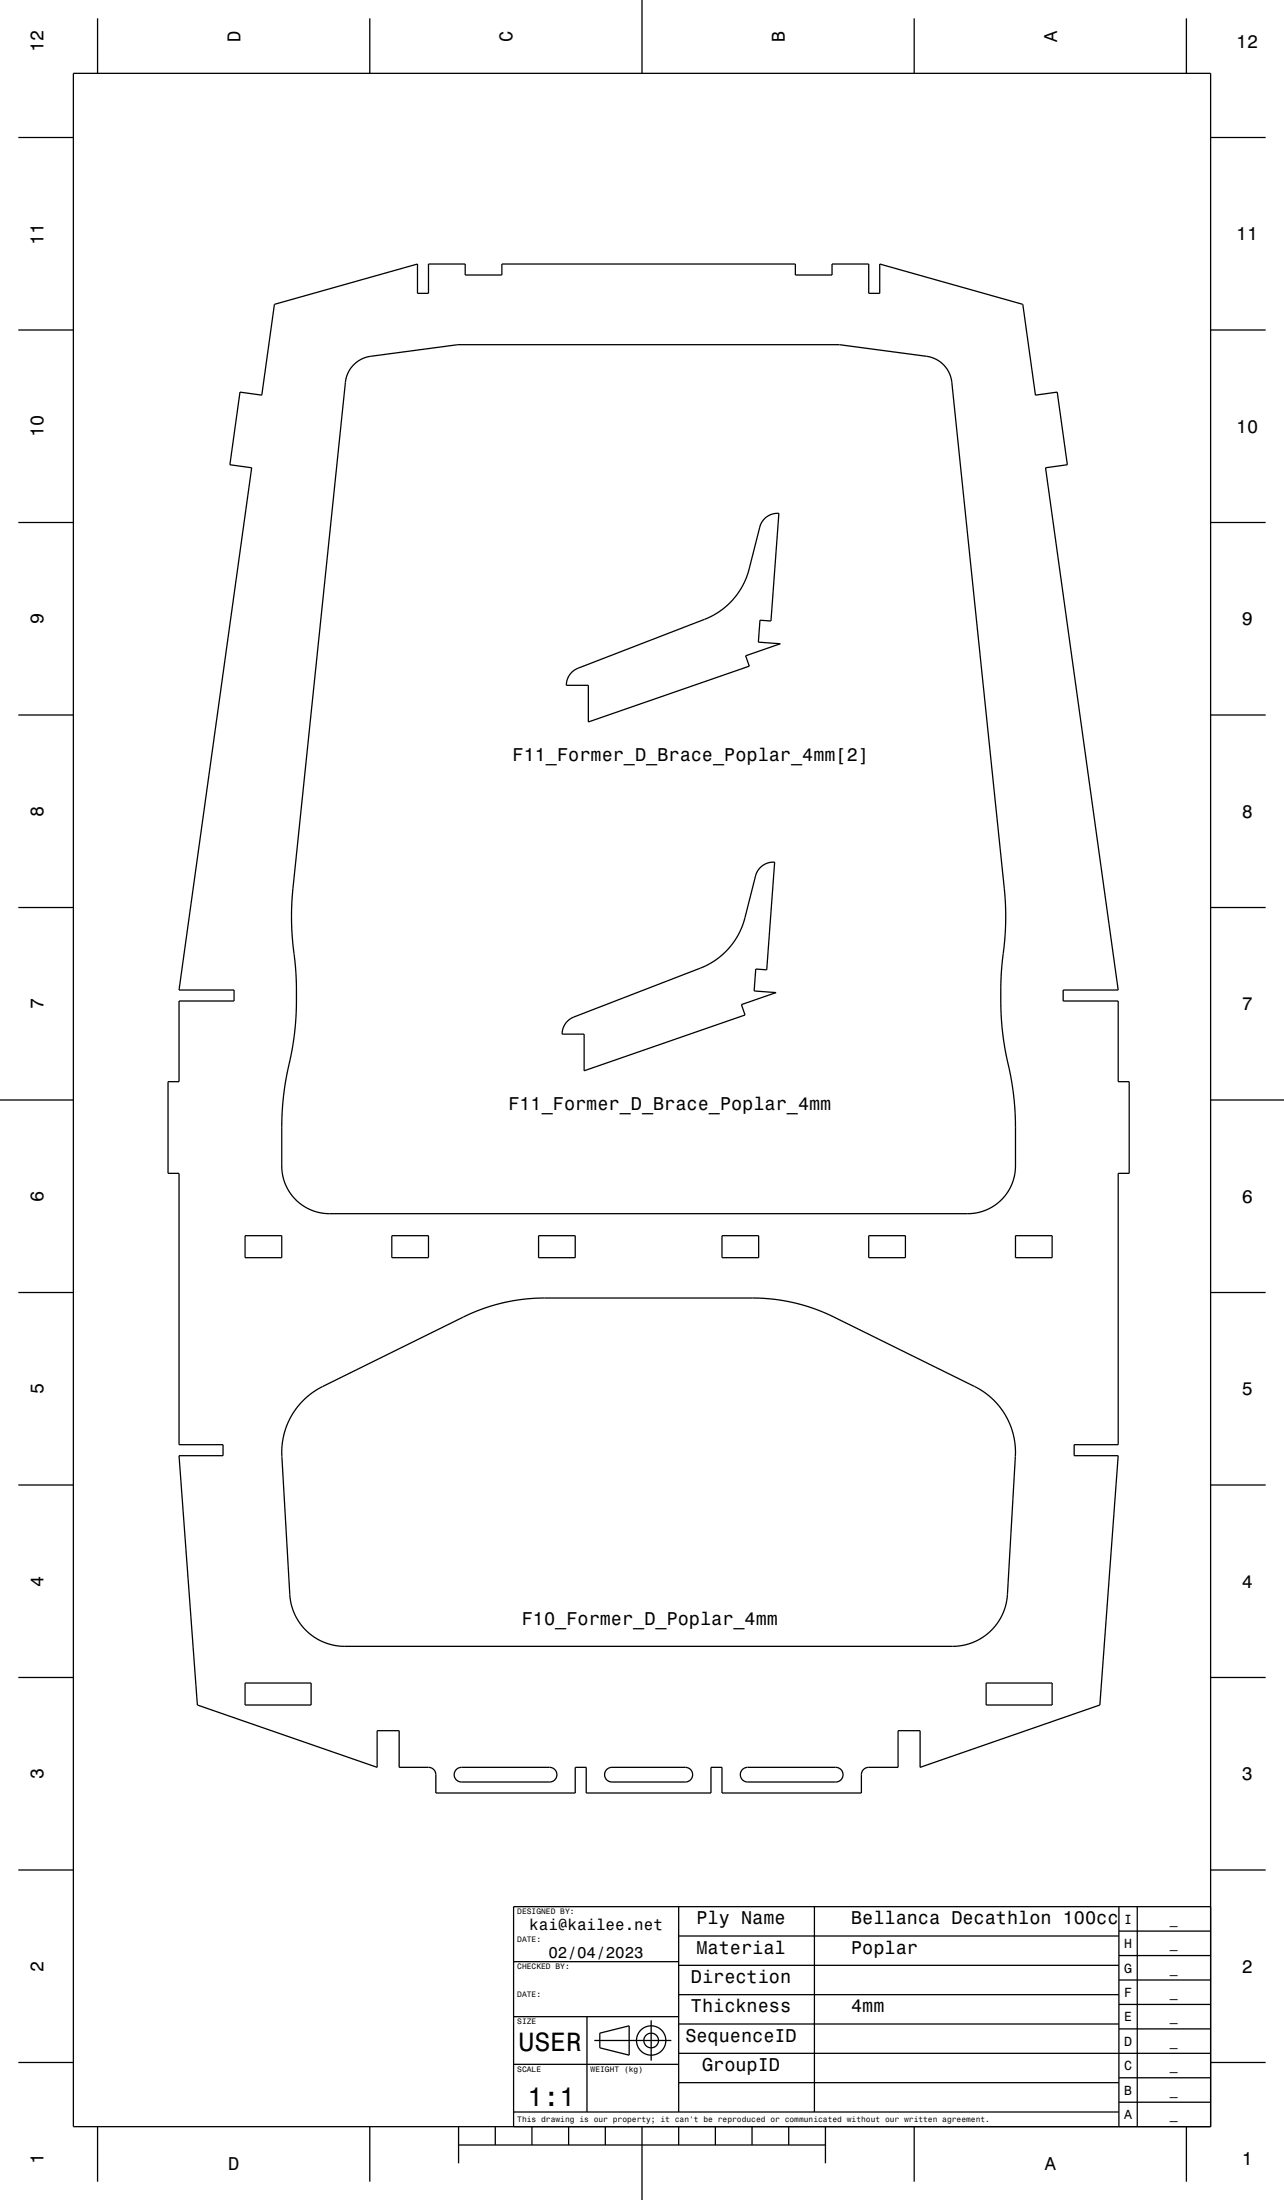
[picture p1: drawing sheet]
<svg xmlns="http://www.w3.org/2000/svg" width="350mm" height="600mm" viewBox="0 0 350 600" stroke-linecap="round" stroke-linejoin="round" font-family="sans-serif">
<g fill="none" stroke="#000" stroke-width=".35">
<path d="M26.6 5v15M100.8 5v15M175 0v20M249.2 5v15M323.4 5v15M5 37.5h15M20 20h310v560h-310zM330 37.5h15M5 90h15M74.8 83l39-11v8h3v-8h10v3h10v-3h80v3h10v-3h10v8h3v-8l39 11 3.4 24.8 6-.9 2.7 19.8-5.9 .9 19.8 142.4h-15v3h15v22h3v25h-3v74h-12v3h12l-5 68-49 17v-10h-6v10h-8a2 2 0 0 0-2 2v5h-38v-7h-3v7h-34v-7h-3v7h-38v-5a2 2 0 0 0-2-2h-8v-10h-6v10l-49-17-5-68h12v-3h-12v-74h-3v-25h3v-22h15v-3h-15l19.8-142.4-5.9-.9 2.7-19.8 6 .9zM96.4 99.5a8 8 0 0 1 4.7-2.3l23.7-3.2h104l23.9 3.2a8 8 0 0 1 6.8 7.1l14.5 140.7 .1 7.5-1.2 13.7v10.3l.8 8 2.5 13.4 .4 4.5 .2 4.8-.1 12.7-.8 2.9-1.6 2.8-2 2.3-2.3 1.5-2.7 1.1-3 .5h-174.7l-3.4-.5-3.2-1.4-2.9-2.4-1.9-2.9-1-2.6-.4-2.2v-12.9l.6-8.5 2.5-13 .8-8.5v-10.1l-1.2-13.8 .2-8.7 14.5-139.4a8 8 0 0 1 2.2-4.6zM330 90h15"/>
<path d="M5 142.5h15M330 142.5h15M5 195h15M155.9 183.3l1.7-1.1 34.9-13.5 2.2-1.1 2.5-1.6 1.9-1.7 1.5-1.7 1.4-2.1 1.1-2.2 1-2.8 3-11.7a5 5 0 0 1 5.2-3.8l-2.1 29.4-3-.3-.5 6 6 .5-9.4 3.3 .9 2.8-43.8 15.2v-10h-6a5 5 0 0 1 1.5-3.6zM330 195h15M5 247.5h15M330 247.5h15M154.7 278.4l1.7-1 34.9-13.5 2.3-1.1 2.3-1.6 1.7-1.4 1.7-1.9 1.5-2.2 1.1-2 1-2.8 3-12a5 5 0 0 1 5.3-3.8l-2.2 29.4-3-.2-.4 6 6 .4-9.5 3.3 1 2.8-43.9 15.2v-10h-6a5 5 0 0 1 1.5-3.6zM0 300h20M330 300h20M66.8 337h10v6h-10zM106.8 337h10v6h-10z"/>
<path d="M146.8 337h10v6h-10zM196.8 337h10v6h-10zM236.8 337h10v6h-10zM276.8 337h10v6h-10zM5 352.5h15M330 352.5h15M82.5 382.1l2.5-2.1 2.5-1.6 39.5-19.5 5.8-2.4 6-1.5 4.2-.7 4.7-.3h57.9l6.7 .5 6.6 1.4 3.8 1.3 3.9 1.6 39.4 19.5 2.4 1.4 1.9 1.6 1.6 1.6 1.5 2 1.5 2.6 1.1 2.8 .6 2.7 .2 3-2.2 38.9-.6 3.4-.8 2.1-1.1 1.9-1.5 2-1.7 1.5-2.1 1.4-2 .9-2.2 .6-2.2 .3h-166.4l-2-.1-2.2-.5-2.1-.8-1.7-.9-2-1.5-1.4-1.4-1.4-1.9-1-2-.7-2.1-.4-2.2-2.3-40.8 .6-3.4 1.1-3.3 1.8-3.3zM5 405h15M330 405h15M5 457.5h15M66.8 459h18v6h-18zM268.8 459h18v6h-18z"/>
<path d="M330 457.5h15M124.4 482.5l.7-.4 .7-.1h24a2 2 0 0 1 2 2 2 2 0 0 1-2 2h-24a2 2 0 0 1-1.9-1.3 2 2 0 0 1 .5-2.2zM165.4 482.5l.7-.4 .7-.1h20a2 2 0 0 1 2 2 2 2 0 0 1-2 2h-20a2 2 0 0 1-1.9-1.3 2 2 0 0 1 .5-2.2zM202.4 482.5l1.4-.5h24a2 2 0 0 1 2 2 2 2 0 0 1-2 2h-24a2 2 0 0 1-1.9-1.3 2 2 0 0 1 .5-2.2zM5 510h15M330 510h15M140 535h45M185 520v56M185 536h120M185 528h120M222 520v56M305 533.3h25"/>
<path d="M305 526.7h25M305 520v60M310 520v60M330 520h-190v60M140 550h45M160 550v26M162 556.5h21M163.5 554.5l8-2v8l-8-2zM177.5 551v11M185 560h145M185 552h120M185 544h120"/>
<path d="M305 553.3h25M305 546.7h25M305 540h25M5 562.5h15M140 576h165M140 563h45M185 568h120M305 573.3h25M305 566.7h25M330 562.5h15M26.6 580v15M100.8 580v15"/>
<path d="M125 585h100M125 580v10M135 580v5M145 580v5M155 580v5M165 580v5M175 580v20M185 580v5M195 580v5M205 580v5M215 580v5M225 580v10"/>
<path d="M249.2 580v15M323.4 580v15"/>
<circle cx="177.5" cy="556.5" r="4"/>
<circle cx="177.5" cy="556.5" r="2"/>
</g>
<g font-size="7.2">
<text x="141.3" y="559.3">USER</text>
<text x="143.8" y="574.3">1:1</text>
</g>
<g font-size="5">
<text x="65.5" y="11.5" transform="rotate(-90 65.5 11.5)">D</text>
<text x="139.7" y="11.5" transform="rotate(-90 139.7 11.5)">C</text>
<text x="213.9" y="11.5" transform="rotate(-90 213.9 11.5)">B</text>
<text x="288.1" y="11.5" transform="rotate(-90 288.1 11.5)">A</text>
<text x="11.8" y="14.3" transform="rotate(-90 11.8 14.3)">12</text>
<text x="337" y="13.1">12</text>
<text x="337" y="65.6">11</text>
<text x="11.8" y="66.8" transform="rotate(-90 11.8 66.8)">11</text>
<text x="11.8" y="119.3" transform="rotate(-90 11.8 119.3)">10</text>
<text x="337" y="118.1">10</text>
<text x="11.8" y="170.3" transform="rotate(-90 11.8 170.3)">9</text>
<text x="338.5" y="170.6">9</text>
<text x="139.7" y="207.6">F11_Former_D_Brace_Poplar_4mm[2]</text>
<text x="11.8" y="222.8" transform="rotate(-90 11.8 222.8)">8</text>
<text x="338.5" y="223.1">8</text>
<text x="11.8" y="275.3" transform="rotate(-90 11.8 275.3)">7</text>
<text x="338.5" y="275.6">7</text>
<text x="138.6" y="302.7">F11_Former_D_Brace_Poplar_4mm</text>
<text x="11.8" y="327.8" transform="rotate(-90 11.8 327.8)">6</text>
<text x="338.5" y="328.1">6</text>
<text x="11.8" y="380.3" transform="rotate(-90 11.8 380.3)">5</text>
<text x="338.5" y="380.6">5</text>
<text x="11.8" y="432.8" transform="rotate(-90 11.8 432.8)">4</text>
<text x="338.5" y="433.1">4</text>
<text x="142.2" y="443.3">F10_Former_D_Poplar_4mm</text>
<text x="11.8" y="485.3" transform="rotate(-90 11.8 485.3)">3</text>
<text x="338.5" y="485.6">3</text>
<text x="189.9" y="524.8">Ply Name</text>
<text x="232" y="524.8">Bellanca Decathlon 100cc</text>
<text x="189.9" y="532.8">Material</text>
<text x="232" y="532.8">Poplar</text>
<text x="11.8" y="537.8" transform="rotate(-90 11.8 537.8)">2</text>
<text x="338.5" y="538.1">2</text>
<text x="188.3" y="540.8">Direction</text>
<text x="188.3" y="548.8">Thickness</text>
<text x="232" y="548.8">4mm</text>
<text x="186.8" y="556.8">SequenceID</text>
<text x="191.4" y="564.8">GroupID</text>
<text x="11.8" y="590.3" transform="rotate(-90 11.8 590.3)">1</text>
<text x="62.2" y="591.8">D</text>
<text x="284.8" y="591.8">A</text>
<text x="338.5" y="590.6">1</text>
</g>
<g font-size="4.3">
<text x="144.3" y="526.5">kai@kailee.net</text>
<text x="149.5" y="534">02/04/2023</text>
</g>
<g font-size="3.6">
<text x="306.4" y="524.6">I</text>
<text x="318.9" y="524.6">_</text>
<text x="306.4" y="531.3">H</text>
<text x="318.9" y="531.3">_</text>
<text x="306.4" y="538">G</text>
<text x="318.9" y="538">_</text>
<text x="306.4" y="544.6">F</text>
<text x="318.9" y="544.6">_</text>
<text x="306.4" y="551.3">E</text>
<text x="318.9" y="551.3">_</text>
<text x="306.4" y="558">D</text>
<text x="318.9" y="558">_</text>
<text x="306.4" y="564.6">C</text>
<text x="318.9" y="564.6">_</text>
<text x="306.4" y="571.3">B</text>
<text x="318.9" y="571.3">_</text>
<text x="306.4" y="578">A</text>
<text x="318.9" y="578">_</text>
</g>
<g font-size="2.2">
<text x="141" y="522.1">DESIGNED BY:</text>
<text x="141" y="529.6">DATE:</text>
<text x="141" y="537.1">CHECKED BY:</text>
<text x="141" y="544.6">DATE:</text>
<text x="141" y="552.1">SIZE</text>
<text x="141" y="565.1">SCALE</text>
<text x="161" y="565.1">WEIGHT (kg)</text>
<text x="141" y="578.8">This drawing is our property; it can't be reproduced or communicated without our written agreement.</text>
</g>
</svg>
